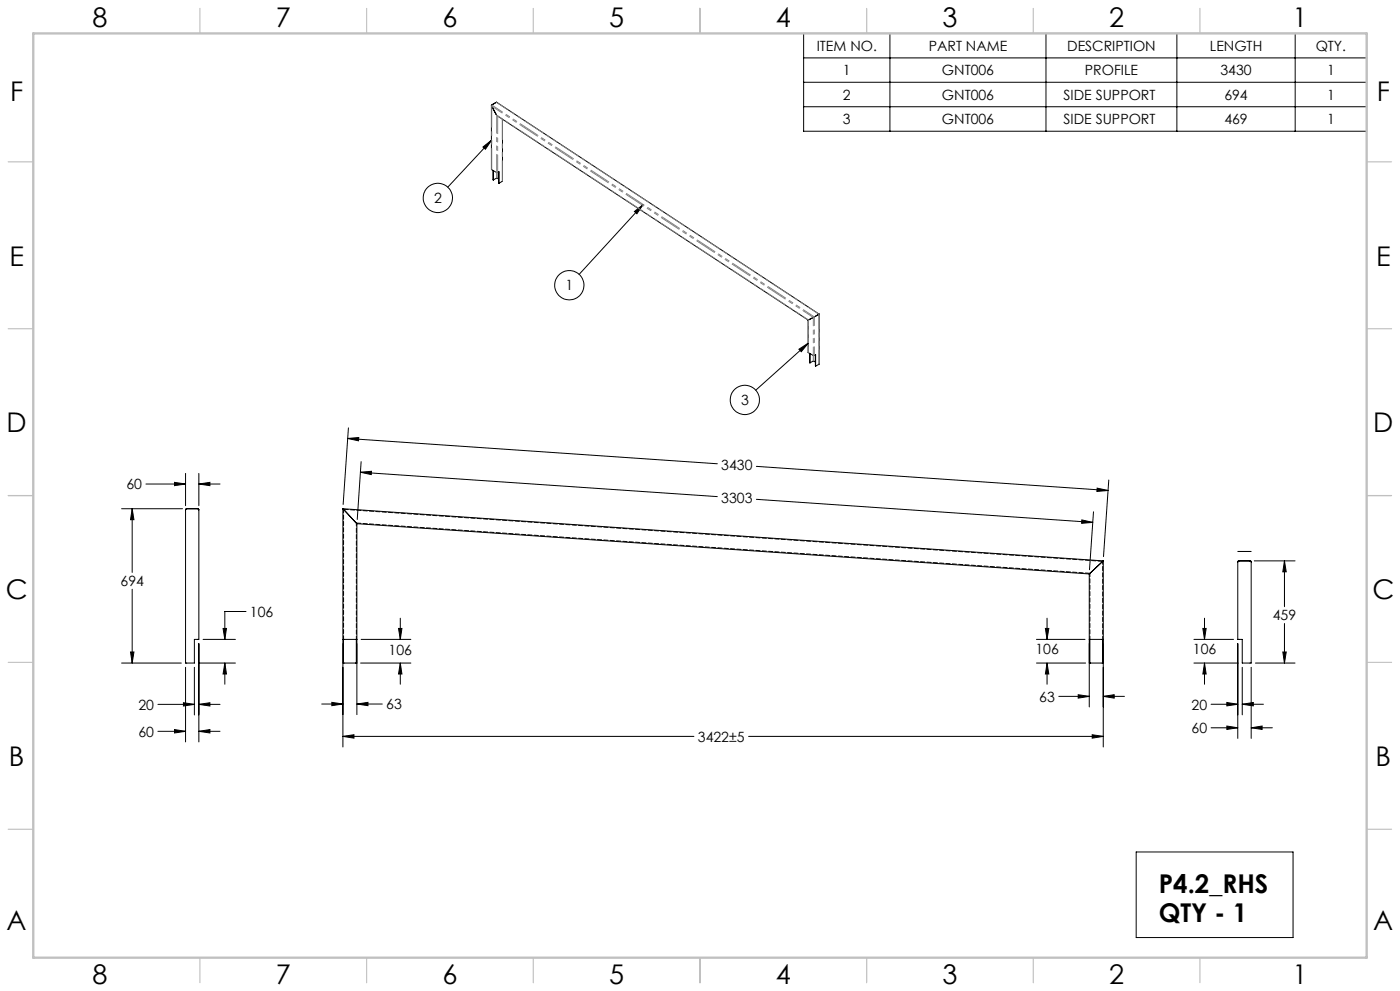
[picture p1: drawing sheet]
<svg xmlns="http://www.w3.org/2000/svg" width="420mm" height="297mm" viewBox="0 0 420 297" stroke-linecap="round" stroke-linejoin="round" font-family="sans-serif">
<g fill="none" stroke="#000" stroke-width=".3">
<path d="M241.1 10h168.9v29.3h-168.9zM241.1 17.4h168.9M267 10v29.3M313.8 10v29.3M353.1 10v29.3M388.5 10v29.3M147.4 31.6v19.2l1.7 .9 .6-.2v3.4M148.9 30.7l-1.5 1 1.6 2.8M148.9 30.7h.1M149 34.5l.1 .2M149 30.7l96.7 63.5M149.1 34.7l93.3 61.2"/>
<path d="M150.7 35.7v18.6l-1 .6M241.1 24.7h168.9M241.1 32h168.9M144.9 44.1l2.6-2.1-1.9 2.7zM147.5 42l-13.2 14.1M147.9 51.1l.1 2.8M148 51.1v2.8M149.6 53.7l-.6-.4-1 .6M149.6 51.5l.1 3.4M190.3 63.4l2.6-2.1-1.8 2.8zM192.9 61.3l-19.2 20.9M242.4 95.9h.1"/>
<path d="M242.4 95.9v9.8l1.6 .9 .7-.3v3.4M245.7 94.2l-3.2 1.7M245.7 94.2h.1M245.7 94.2v14.9l-1 .6M239.7 104.7l2.8-1.9-2.1 2.6zM242.5 102.8l-15.8 14.1M242.9 105.9l.1 2.9M243 106v2.8M244.6 108.5l-.6-.3-1 .6M244.6 109.7h.1M104.3 131.4l110.9 7.6M104.3 131.4l3.3-.3v1z"/>
<path d="M104.5 128.2l-1.6 23M108.3 138.4l-1.1 17.3M226.9 139.8l105.5 7.2M36.5 152.5h18.3M39.7 152.5v19.1M39.7 152.5l.5 3.2h-1zM43.8 145.1h11.9M52.4 144.6l3.3 .5-3.3 .5zM55.7 141.9v9.6M56 152.5h3.4l.3 .2v38.9h-1.4v7.1h-2.6v-45.9M56 152.5l-.3 .3M59.7 141.9v9.6"/>
<path d="M59.7 145.1h6.3M59.7 145.1l3.3-.5v1zM102.9 152.5l.3 .3M102.9 152.5v71.4M102.9 152.5l228.1 15.6M103.2 152.8l3.9 4.1M107.1 156.9v57.3M107.1 156.9l219.7 15.1M108.1 141.5l107.1 7.3M108.1 141.5l3.3-.3v1zM226.9 149.6l100.9 7M324.6 155.8l3.2 .8-3.3 .2z"/>
<path d="M328 153.4l-1.2 17.3M329.1 146.3l3.3 .7-3.3 .3zM332.6 143.9l-1.6 22.9M39.7 176.6v22.1M326.8 172v39.9M327.1 171.7l-.3 .3M330.6 168.4l-3.5 3.3M331 168.1l-.4 .3M331 168.1v55.8M371.3 165.3h4.1M371.4 168.2l3.7-.1 .3 .2v30.4h-2.7v-7.1h-1.4zM376.3 168.1h12.2"/>
<path d="M385.3 168.1l.6 3.3h-1.1zM385.3 168.1v13.7M36.5 198.7h17.9M39.2 195.4h1l-.5 3.3zM55.7 200v22.4M58.3 200v14.3M59.6 198.7h11M59.7 192.9v29.5M60.9 191.6h9.7M66.9 188.3h1l-.4 3.3zM67.5 198.7v6.4M67.5 198.7l.4 3.3h-1z"/>
<path d="M73.8 183.3h-6.3v8.3M102.9 191.6h4.2M102.9 198.7h.1M103 198.7h3.9M103 191.6v7.1M106.9 198.7h.2M106.9 191.6v7.1M108.2 198.7h15.1M108.3 191.6h15M119.6 188.3h1l-.5 3.3zM120.1 185.3v6.3M120.1 198.7v6.4"/>
<path d="M120.1 198.7l.5 3.3h-1zM310.9 191.6h14.6M310.9 198.7h14.8M313.6 188.3h1l-.5 3.3zM314.1 185.3v6.3M314.1 198.7v6.4M314.1 198.7l.5 3.3h-1zM326.8 191.6h4.2M326.8 198.7h.2M327 198.7h3.8M327 191.6v7.1M330.8 198.7h.2"/>
<path d="M330.8 191.6v7.1M358.2 191.6h11.9M358.2 198.7h13.2M360.9 188.3h.9l-.4 3.3zM361.4 185.3v6.3M361.4 198.7v6.4M361.4 198.7l.4 3.3h-.9zM371.3 192.9v28.4M372.7 200v14.2M375.4 200v21.3M376.6 198.7h11.9M384.8 195.4h1.1l-.6 3.3z"/>
<path d="M385.3 186.9v11.8M47.4 219.2h8.3M47.4 211.1h10.9M52.4 218.6l3.3 .6-3.3 .5zM55 210.6l3.3 .5-3.3 .5zM59.7 219.2h6.3M59.7 211.1h6.3M59.7 219.2l3.3-.6v1.1zM59.7 211.1l3.3-.5v1zM96.5 211h6.4M99.6 210.5l3.3 .5-3.3 .5zM107.1 211h7.6"/>
<path d="M107.1 211l3.3-.5v1zM317.6 208.7h9.2M323.5 208.2l3.3 .5-3.3 .5zM331 208.7l3.3-.5v1zM331 208.7h6.3M363.3 218.1h8M363.3 211.1h8M368.1 217.6l3.2 .5-3.2 .5zM368.1 210.5l3.2 .6-3.2 .5zM372.7 211.1h6.3M372.7 211.1l3.3-.6v1.1zM375.4 218.1l3.2-.5v1z"/>
<path d="M375.4 218.1h6.3M102.9 220.7h105.3M102.9 220.7l3.3-.5v1zM224.6 220.7h106.4M327.7 220.2l3.3 .5-3.3 .5zM340.9 255.3h47v25.7h-47z"/>
<circle cx="131.4" cy="59.3" r="4.4"/>
<circle cx="170.8" cy="85.5" r="4.4"/>
<circle cx="223.4" cy="119.9" r="4.4"/>
</g>
<g fill="none" stroke="#c0c0c0" stroke-width=".35">
<path d="M60 2.5v7.5M110 2.5v7.5M160 2.5v7.5M210 2.5v7.5M260 2.5v7.5M310 2.5v7.5M360 2.5v7.5M2.5 48.5h7.5M410 48.5h7.5M2.5 98.5h7.5M410 98.5h7.5M2.5 148.5h7.5"/>
<path d="M410 148.5h7.5M2.5 198.5h7.5M410 198.5h7.5M2.5 248.5h7.5M410 248.5h7.5M60 287v7.5M110 287v7.5M160 287v7.5M210 287v7.5M260 287v7.5M310 287v7.5M360 287v7.5"/>
</g>
<path d="M10 10h400v277h-400z" fill="none" stroke="#c0c0c0" stroke-width=".7"/>
<g fill="#000">
<path d="M190.3 63.4l2.6-2.1-1.8 2.8zM144.9 44.1l2.6-2.1-1.9 2.7zM239.7 104.7l2.8-1.9-2.1 2.6z"/>
<path d="M104.3 131.4l3.3-.3v1zM329.1 146.3l3.3 .7-3.3 .3zM108.1 141.5l3.3-.3v1zM324.6 155.8l3.2 .8-3.3 .2zM107.1 211l3.3-.5v1zM99.6 210.5l3.3 .5-3.3 .5zM331 208.7l3.3-.5v1zM323.5 208.2l3.3 .5-3.3 .5zM119.6 188.3h1l-.5 3.3zM120.1 198.7l.5 3.3h-1zM313.6 188.3h1l-.5 3.3zM314.1 198.7l.5 3.3h-1zM102.9 220.7l3.3-.5v1zM327.7 220.2l3.3 .5-3.3 .5zM368.1 217.6l3.2 .5-3.2 .5zM375.4 218.1l3.2-.5v1zM385.3 168.1l.6 3.3h-1.1zM384.8 195.4h1.1l-.6 3.3zM360.9 188.3h.9l-.4 3.3zM361.4 198.7l.4 3.3h-.9zM368.1 210.5l3.2 .6-3.2 .5zM372.7 211.1l3.3-.6v1.1zM52.4 144.6l3.3 .5-3.3 .5zM59.7 145.1l3.3-.5v1zM52.4 218.6l3.3 .6-3.3 .5zM59.7 219.2l3.3-.6v1.1zM39.7 152.5l.5 3.2h-1zM39.2 195.4h1l-.5 3.3zM59.7 211.1l3.3-.5v1zM55 210.6l3.3 .5-3.3 .5zM66.9 188.3h1l-.4 3.3zM67.5 198.7l.4 3.3h-1z"/>
</g>
<path d="M103.1 191.6v-39" fill="none" stroke="#000" stroke-width=".3" stroke-dasharray="1.3 .6" stroke-dashoffset=".2"/>
<path d="M327 171.8v19.8M106.9 191.6v-34.8" fill="none" stroke="#000" stroke-width=".3" stroke-dasharray="1.3 .6" stroke-dashoffset=".3"/>
<path d="M106.9 156.8l220.1 15" fill="none" stroke="#000" stroke-width=".3" stroke-dasharray="1.3 .6" stroke-dashoffset="-.1"/>
<path d="M103.1 152.6l227.7 15.6" fill="none" stroke="#000" stroke-width=".3" stroke-dasharray="1.3 .6" stroke-dashoffset="-.2"/>
<path d="M330.8 168.2v23.4" fill="none" stroke="#000" stroke-width=".3" stroke-dasharray="1.3 .6" stroke-dashoffset=".4"/>
<path d="M147.5 50.8v-19M149 53.4v-1.7M149.1 53.4v-1.7M244 106.5v1.7M244.1 106.6v1.6" fill="none" stroke="#808080" stroke-width=".3" stroke-dasharray="6.3 1.3 1.3 1.3 1.3 1.3"/>
<path d="M149 51.7v-17.2" fill="none" stroke="#808080" stroke-width=".3" stroke-dasharray="6.3 1.3 1.3 1.3 1.3 1.3" stroke-dashoffset=".9"/>
<path d="M149.3 51.7v-16.9" fill="none" stroke="#808080" stroke-width=".3" stroke-dasharray="6.3 1.3 1.3 1.3 1.3 1.3" stroke-dashoffset="1.1"/>
<path d="M150.7 54.3v-18.6" fill="none" stroke="#808080" stroke-width=".3" stroke-dasharray="6.3 1.3 1.3 1.3 1.3 1.3" stroke-dashoffset=".2"/>
<path d="M147.5 31.8l96.5 63.3" fill="none" stroke="#808080" stroke-width=".3" stroke-dasharray="6.3 1.3 1.3 1.3 1.3 1.3" stroke-dashoffset="2.6"/>
<path d="M147.5 31.5l96.8 63.5M148.9 30.6l96.8 63.6" fill="none" stroke="#808080" stroke-width=".3" stroke-dasharray="6.3 1.3 1.3 1.3 1.3 1.3" stroke-dashoffset="2.4"/>
<path d="M149 34.5l93.5 61.4" fill="none" stroke="#808080" stroke-width=".3" stroke-dasharray="6.3 1.3 1.3 1.3 1.3 1.3" stroke-dashoffset="4.4"/>
<path d="M244 95.1v11.4M244.3 95v11.5" fill="none" stroke="#808080" stroke-width=".3" stroke-dasharray="6.3 1.3 1.3 1.3 1.3 1.3" stroke-dashoffset="3.8"/>
<path d="M245.7 94.2v15" fill="none" stroke="#808080" stroke-width=".3" stroke-dasharray="6.3 1.3 1.3 1.3 1.3 1.3" stroke-dashoffset="2"/>
<path d="M242.5 95.9v9.8" fill="none" stroke="#808080" stroke-width=".3" stroke-dasharray="6.3 1.3 1.3 1.3 1.3 1.3" stroke-dashoffset="4.6"/>
<g font-size="8.1">
<text x="27.8" y="8">8</text>
<text x="82.8" y="8">7</text>
<text x="132.8" y="8">6</text>
<text x="182.8" y="8">5</text>
<text x="232.8" y="8">4</text>
<text x="282.8" y="8">3</text>
<text x="332.8" y="8">2</text>
<text x="387.8" y="8">1</text>
<text x="3" y="30.4">F</text>
<text x="413" y="30.4">F</text>
<text x="2.8" y="79.6">E</text>
<text x="412.8" y="79.6">E</text>
<text x="2" y="129.6">D</text>
<text x="412" y="129.6">D</text>
<text x="1.7" y="179.6">C</text>
<text x="411.7" y="179.6">C</text>
<text x="2.7" y="229.6">B</text>
<text x="412.7" y="229.6">B</text>
<text x="2" y="278.9">A</text>
<text x="412" y="278.9">A</text>
<text x="27.8" y="295">8</text>
<text x="82.8" y="295">7</text>
<text x="132.8" y="295">6</text>
<text x="182.8" y="295">5</text>
<text x="232.8" y="295">4</text>
<text x="282.8" y="295">3</text>
<text x="332.8" y="295">2</text>
<text x="387.8" y="295">1</text>
</g>
<g font-size="7.8">
<text x="347.6" y="267.6">P4.2_RHS</text>
<text x="347.6" y="276.4">QTY - 1</text>
</g>
<g font-size="4.2">
<text x="245" y="15.2">ITEM NO.</text>
<text x="278.6" y="15.2">PART NAME</text>
<text x="320.2" y="15.2">DESCRIPTION</text>
<text x="362.9" y="15.2">LENGTH</text>
<text x="394.7" y="15.2">QTY.</text>
<text x="252.9" y="22.5">1</text>
<text x="282.6" y="22.5">GNT006</text>
<text x="325.5" y="22.5">PROFILE</text>
<text x="366.1" y="22.5">3430</text>
<text x="398.1" y="22.5">1</text>
<text x="252.9" y="29.8">2</text>
<text x="282.6" y="29.8">GNT006</text>
<text x="319.1" y="29.8">SIDE SUPPORT</text>
<text x="367.3" y="29.8">694</text>
<text x="398.1" y="29.8">1</text>
<text x="252.9" y="37.2">3</text>
<text x="282.6" y="37.2">GNT006</text>
<text x="319.1" y="37.2">SIDE SUPPORT</text>
<text x="367.3" y="37.2">469</text>
<text x="398.1" y="37.2">1</text>
<text x="130.2" y="60.9">2</text>
<text x="169.6" y="87">1</text>
<text x="222.3" y="121.4">3</text>
<text x="216.4" y="141">3430</text>
<text x="37.9" y="146.6">60</text>
<text x="216.4" y="150.8">3303</text>
<text x="36.2" y="175.7">694</text>
<text x="75" y="184.8">106</text>
<text x="381.9" y="185.9">459</text>
<text x="116.6" y="196.3">106</text>
<text x="310.6" y="195.9">106</text>
<text x="357.9" y="196.1">106</text>
<text x="41.5" y="212.7">20</text>
<text x="115.9" y="212.6">63</text>
<text x="311.8" y="210.3">63</text>
<text x="357.5" y="212.6">20</text>
<text x="41.5" y="220.7">60</text>
<text x="357.5" y="219.7">60</text>
<text x="209.4" y="222.3">3422±5</text>
</g>
</svg>
